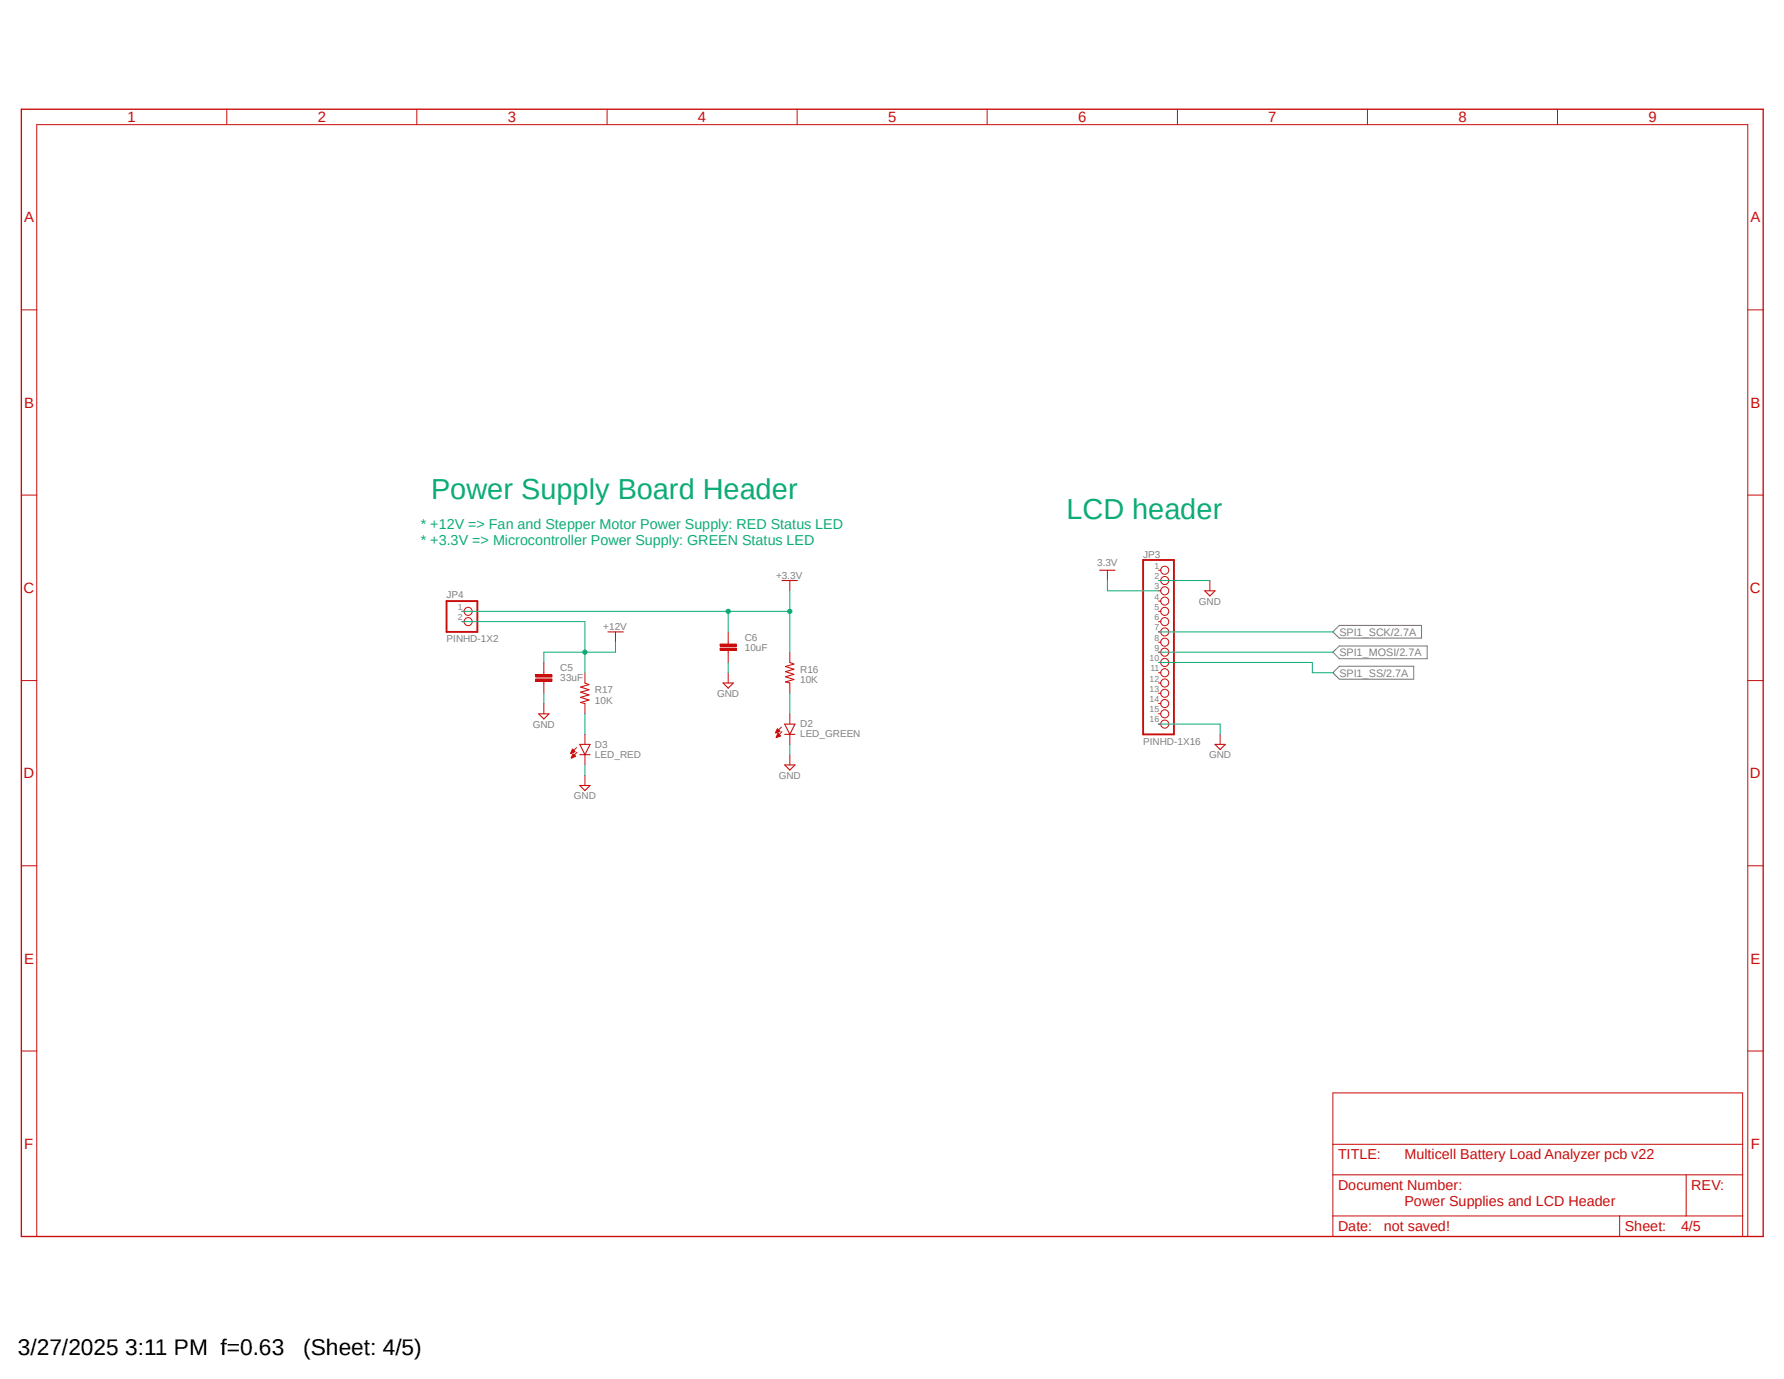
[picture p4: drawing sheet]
<svg xmlns="http://www.w3.org/2000/svg" width="279mm" height="216mm" viewBox="0 0 279 216" stroke-linecap="round" stroke-linejoin="round" font-family="sans-serif">
<path d="M3 16.9l273.4 177.1M276.4 16.9l-273.4 177.1" fill="none" stroke="#fff" stroke-width=".16"/>
<path d="M209.8 97.9h12.8v2h-12.8l-1.1-1zM208.7 102.1l1.1-1h13.7v2h-13.7zM209.8 104.3h11.6v2h-11.6l-1.1-1z" fill="none" stroke="#808080" stroke-width=".17"/>
<path d="M3.3 17.1h272.8v176.5h-272.8z" fill="none" stroke="#c90d0c" stroke-width=".21"/>
<g fill="none" stroke="#c90d0c" stroke-width=".16">
<path d="M35.5 17.1v2.4M65.3 17.1v2.4M95.1 17.1v2.4M124.8 17.1v2.4M154.6 17.1v2.4M184.4 17.1v2.4M214.2 17.1v2.4M243.9 17.1v2.4M3.3 48.5h2.5M273.7 48.5h2.4M3.3 77.5h2.5M273.7 77.5h2.4"/>
<path d="M114 98.9v1.9M123.7 90.9v1.6M3.3 106.6h2.5M112.8 101.5h2.5v.3h-2.5zM112.8 100.8h2.5v.4h-2.5zM114 101.8v1.9M114 105.3v1.6M122.4 113.8l-.9 .9M122.5 114.6l-.9 .8M123.7 111.8v1.6M123.7 115v1.5M273.7 106.6h2.4"/>
<path d="M3.3 135.6h2.5M273.7 135.6h2.4M3.3 164.5h2.5M208.7 171.1h64.2v22.5h-64.2zM208.7 179.2h64.2M273.7 164.5h2.4M5.8 193.6v-174.1h267.9v174.1M208.7 183.9h64.2M208.7 190.4h64.2M253.7 190.4v3.2M264.1 183.9v6.5"/>
</g>
<path d="M112.8 101.6h2.5M112.8 101h2.5" fill="none" stroke="#c90d0c" stroke-width=".34"/>
<path d="M122.5 90.9h2.4M113.2 106.9h1.7l-.9 .8zM122.9 113.4h1.6l-.8 1.6zM122.9 115h1.6" fill="none" stroke="#c90d0c" stroke-width=".17"/>
<path d="M121.8 114.1l.4 .4-.7 .3z" fill-rule="evenodd" fill="#c90d0c"/>
<path d="M121.8 114.1l.4 .4-.7 .3z" fill="none" stroke="#c90d0c" stroke-width=".16"/>
<path d="M121.8 114.8l.5 .4-.7 .3z" fill-rule="evenodd" fill="#c90d0c"/>
<path d="M90.3 117.1l-.9 .8M90.4 117.8l-.9 .9M91.6 105.3v1.6M91.6 110.2v1.6M91.6 115v1.5M91.6 118.2v1.6M121.8 114.8l.5 .4-.7 .3zM123.7 102.1v1.6M123.7 106.9v1.6M123.7 118.2v1.6M91.6 121.4v1.6" fill="none" stroke="#c90d0c" stroke-width=".16"/>
<path d="M90.8 116.5h1.6l-.8 1.7zM90.8 118.2h1.6M91.6 106.9l.6 .3-1.3 .4 1.3 .4-1.3 .4 1.3 .4-1.3 .4 1.3 .4-1.3 .4 .7 .2M122.9 119.8h1.6l-.8 .8zM123.7 103.7l.6 .3-1.3 .4 1.3 .4-1.3 .4 1.3 .4-1.3 .4 1.3 .4-1.3 .4 .7 .1M90.8 123h1.6l-.8 .8z" fill="none" stroke="#c90d0c" stroke-width=".17"/>
<path d="M89.7 117.3l.4 .4-.7 .3z" fill-rule="evenodd" fill="#c90d0c"/>
<path d="M89.7 117.3l.4 .4-.7 .3z" fill="none" stroke="#c90d0c" stroke-width=".16"/>
<path d="M89.7 118l.5 .4-.7 .3z" fill-rule="evenodd" fill="#c90d0c"/>
<g fill="none" stroke="#c90d0c" stroke-width=".16">
<path d="M72.3 95.7h.4M72.3 97.3h.4M96.4 98.9v1.6M173.4 89.3v1.6M181.4 89.3h.4M181.4 90.9h.4M181.4 92.5h.4M181.4 94.1h.4M181.4 95.7h.4M181.4 97.3h.4M181.4 98.9h.4M189.5 90.9v1.6"/>
<path d="M83.9 106.3h2.5v.3h-2.5zM83.9 105.7h2.5v.3h-2.5zM85.2 103.7v2M85.2 106.6v1.9M85.2 110.2v1.6M89.7 118l.5 .4-.7 .3zM181.4 100.5h.4M181.4 102.1h.4M181.4 103.7h.4M181.4 105.3h.4M181.4 106.9h.4M181.4 108.5h.4"/>
<path d="M181.4 110.2h.4M181.4 111.8h.4M181.4 113.4h.4M191.1 115v1.5"/>
<circle cx="73.3" cy="95.7" r=".63"/>
<circle cx="73.3" cy="97.3" r=".63"/>
<circle cx="182.4" cy="89.3" r=".63"/>
<circle cx="182.4" cy="98.9" r=".63"/>
<circle cx="182.4" cy="94.1" r=".63"/>
<circle cx="182.4" cy="95.7" r=".63"/>
<circle cx="182.4" cy="97.3" r=".63"/>
<circle cx="182.4" cy="90.9" r=".63"/>
<circle cx="182.4" cy="92.5" r=".63"/>
<circle cx="182.4" cy="100.5" r=".63"/>
<circle cx="182.4" cy="103.7" r=".63"/>
<circle cx="182.4" cy="108.5" r=".63"/>
<circle cx="182.4" cy="110.2" r=".63"/>
<circle cx="182.4" cy="113.4" r=".63"/>
<circle cx="182.4" cy="106.9" r=".63"/>
<circle cx="182.4" cy="105.3" r=".63"/>
<circle cx="182.4" cy="102.1" r=".63"/>
<circle cx="182.4" cy="111.8" r=".63"/>
</g>
<path d="M69.9 94.1h4.9v4.8h-4.9zM179 87.7h4.9v27.3h-4.9z" fill="none" stroke="#c90d0c" stroke-width=".3"/>
<path d="M95.2 98.9h2.4M172.2 89.3h2.4M188.7 92.5h1.6l-.8 .8zM84.4 111.8h1.6l-.8 .8zM190.3 116.5h1.6l-.8 .8z" fill="none" stroke="#c90d0c" stroke-width=".17"/>
<path d="M83.9 106.5h2.5M83.9 105.8h2.5" fill="none" stroke="#c90d0c" stroke-width=".34"/>
<g fill="none" stroke="#0dab76" stroke-width=".16">
<path d="M72.3 95.7h51.4M114 95.7v3.2M123.7 92.5v9.6M173.4 90.9v1.6h8M181.4 90.9h8.1M181.4 98.9h27.3M85.2 108.5v1.7M91.6 111.8v3.2M91.6 119.8v1.6M114 103.7v1.6M123.7 108.5v3.3M123.7 116.5v1.7"/>
<path d="M181.4 113.4h9.7v1.6M181.4 102.1h27.3M181.4 103.7h24.1v1.6h3.2"/>
</g>
<circle cx="114.1" cy="95.7" r=".33" fill="#0dab76"/>
<circle cx="114.1" cy="95.7" r=".33" fill="none" stroke="#0dab76" stroke-width=".16"/>
<circle cx="123.7" cy="95.7" r=".33" fill="#0dab76"/>
<g fill="none" stroke="#0dab76" stroke-width=".16">
<path d="M72.3 97.3h19.3v8M96.4 100.5v1.6h-4.8"/>
<circle cx="123.7" cy="95.7" r=".33"/>
</g>
<circle cx="91.6" cy="102.1" r=".33" fill="#0dab76"/>
<g fill="none" stroke="#0dab76" stroke-width=".16">
<path d="M91.6 102.1h-6.4v1.6"/>
<circle cx="91.6" cy="102.1" r=".33"/>
</g>
<g font-size="4.5" fill="#0dab76">
<text x="67.5" y="78.1">Power Supply Board Header</text>
<text x="167" y="81.3">LCD header</text>
</g>
<g font-size="3.6">
<text x="2.8" y="212.1">3/27/2025 3:11 PM f=0.63</text>
<text x="47.5" y="212.1">(Sheet: 4/5)</text>
</g>
<g font-size="2.3" fill="#c90d0c">
<text x="20" y="19.1">1</text>
<text x="49.8" y="19.1">2</text>
<text x="79.5" y="19.1">3</text>
<text x="109.3" y="19.1">4</text>
<text x="139.1" y="19.1">5</text>
<text x="168.9" y="19.1">6</text>
<text x="198.6" y="19.1">7</text>
<text x="228.4" y="19.1">8</text>
<text x="258.2" y="19.1">9</text>
<text x="3.8" y="34.8">A</text>
<text x="274.2" y="34.8">A</text>
<text x="3.8" y="63.8">B</text>
<text x="274.2" y="63.8">B</text>
<text x="3.7" y="92.8">C</text>
<text x="274.1" y="92.8">C</text>
<text x="3.7" y="121.8">D</text>
<text x="274.1" y="121.8">D</text>
<text x="3.8" y="150.9">E</text>
<text x="274.2" y="150.9">E</text>
<text x="3.8" y="179.9">F</text>
<text x="274.2" y="179.9">F</text>
</g>
<g font-size="2.2" fill="#0dab76">
<text x="65.9" y="82.8">* +12V =&gt; Fan and Stepper Motor Power Supply: RED Status LED</text>
<text x="65.9" y="85.3">* +3.3V =&gt; Microcontroller Power Supply: GREEN Status LED</text>
</g>
<g font-size="2.2" fill="#c90d0c">
<text x="209.6" y="181.5">TITLE:</text>
<text x="220" y="181.5">Multicell Battery Load Analyzer pcb v22</text>
<text x="209.6" y="186.4">Document Number:</text>
<text x="220" y="188.8">Power Supplies and LCD Header</text>
<text x="264.9" y="186.4">REV:</text>
<text x="209.6" y="192.8">Date:</text>
<text x="216.7" y="192.8">not saved!</text>
<text x="254.5" y="192.8">Sheet:</text>
<text x="263.3" y="192.8">4/5</text>
</g>
<g font-size="1.7" fill="#808080">
<text x="209.8" y="99.5">SPI1_SCK/2.7A</text>
<text x="209.8" y="102.7">SPI1_MOSI/2.7A</text>
<text x="209.8" y="106">SPI1_SS/2.7A</text>
</g>
<g font-size="1.6" fill="#808080">
<text x="171.8" y="88.6">3.3V</text>
<text x="179" y="87.3">JP3</text>
<text x="69.9" y="93.7">JP4</text>
<text x="121.5" y="90.6">+3.3V</text>
<text x="187.7" y="94.7">GND</text>
<text x="69.9" y="100.5">PINHD-1X2</text>
<text x="94.5" y="98.6">+12V</text>
<text x="116.6" y="101.9">10uF</text>
<text x="116.6" y="100.3">C6</text>
<text x="87.8" y="106.7">33uF</text>
<text x="87.8" y="105.1">C5</text>
<text x="125.3" y="106.9">10K</text>
<text x="125.3" y="105.4">R16</text>
<text x="83.4" y="113.9">GND</text>
<text x="93.2" y="110.1">10K</text>
<text x="93.2" y="108.5">R17</text>
<text x="112.3" y="109.1">GND</text>
<text x="125.3" y="113.8">D2</text>
<text x="93.2" y="118.7">LED_RED</text>
<text x="93.2" y="117">D3</text>
<text x="125.3" y="115.4">LED_GREEN</text>
<text x="179" y="116.6">PINHD-1X16</text>
<text x="189.4" y="118.7">GND</text>
<text x="89.9" y="125.1">GND</text>
<text x="122" y="121.9">GND</text>
</g>
<g font-size="1.4" fill="#808080">
<text x="180.8" y="89.1">1</text>
<text x="71.7" y="95.5">1</text>
<text x="180.8" y="90.7">2</text>
<text x="180.8" y="92.3">3</text>
<text x="180.8" y="93.9">4</text>
<text x="180.8" y="95.5">5</text>
<text x="71.7" y="97.1">2</text>
<text x="180.8" y="97.1">6</text>
<text x="180.8" y="98.7">7</text>
<text x="180.8" y="100.3">8</text>
<text x="180.8" y="101.9">9</text>
<text x="180" y="103.5">10</text>
<text x="180" y="106.7">12</text>
<text x="180.2" y="105.1">11</text>
<text x="180" y="108.3">13</text>
<text x="180" y="109.9">14</text>
<text x="180" y="111.5">15</text>
<text x="180" y="113.1">16</text>
</g>
</svg>
